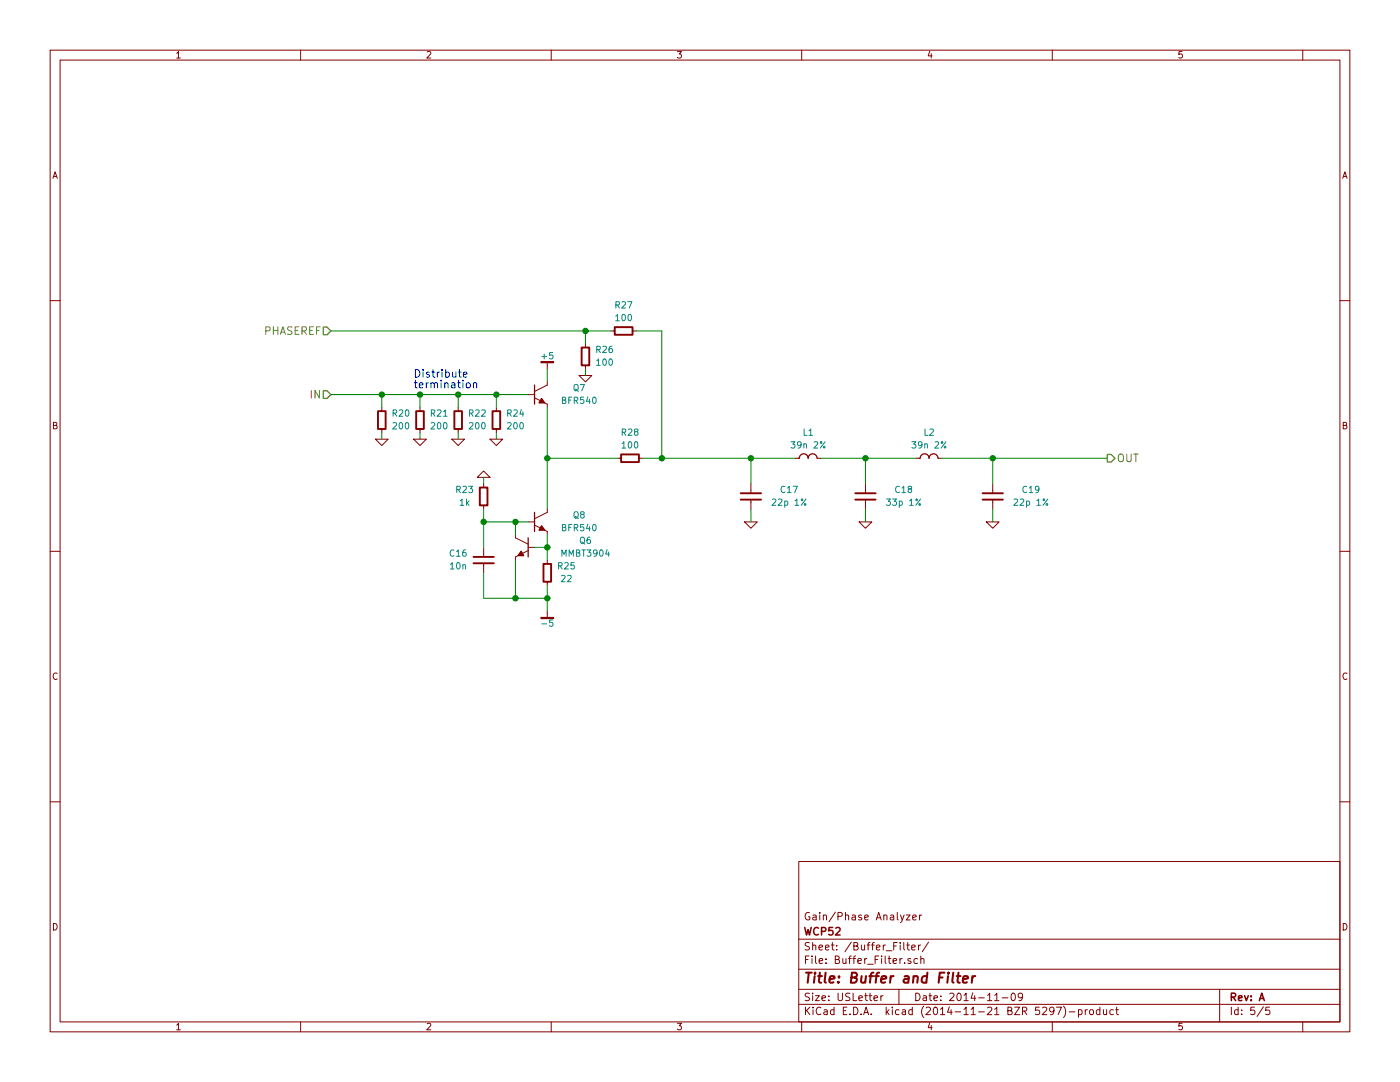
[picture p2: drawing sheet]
EESchema Schematic File Version 2
LIBS:1N
LIBS:1N-SMD
LIBS:2N
LIBS:2N-SMD
LIBS:4000
LIBS:7400
LIBS:ad
LIBS:altera
LIBS:atmel
LIBS:capacitors
LIBS:conn
LIBS:diodesinc
LIBS:display
LIBS:electromech
LIBS:fairchild_ic
LIBS:fairchild_semi
LIBS:ftdi
LIBS:ic_template
LIBS:inductors
LIBS:infineon
LIBS:intersil
LIBS:irf
LIBS:ixys
LIBS:lattice
LIBS:ltc
LIBS:maxim
LIBS:mechanical
LIBS:microchip
LIBS:nxp_ic
LIBS:nxp_semi
LIBS:onsemi
LIBS:passive
LIBS:power
LIBS:resistors
LIBS:russian-nixies
LIBS:semi
LIBS:silabs
LIBS:skyworks
LIBS:st_ic
LIBS:st_semi
LIBS:supertex
LIBS:symbol
LIBS:texas
LIBS:vishay_semi
LIBS:wcp52-input-cache
EELAYER 25 0
EELAYER END
$Descr USLetter 11000 8500
encoding utf-8
Sheet 5 5
Title "Buffer and Filter"
Date "2014-11-09"
Rev "A"
Comp "WCP52"
Comment1 "Gain/Phase Analyzer"
Comment2 ""
Comment3 ""
Comment4 ""
$EndDescr
Text HLabel 2600 3100 0    60   Input ~ 0
IN
Wire Wire Line
	2600 3100 4150 3100
$Comp
L BFR540 Q7
U 1 1
P 4250 3100
F 0 "Q7" H 4550 3150 50  0000 C CNN
F 1 "BFR540" H 4550 3050 50  0000 C CNN
F 2 "IPC-semi-nominal:SOT-23" H 4250 3100 60  0001 C CNN
F 3 "" H 4250 3100 60  0000 C CNN
	1    4250 3100
	1    0    0    -1  
$EndComp
$Comp
L +5 #PWR074
U 1 1
P 4300 2900
F 0 "#PWR074" H 4300 2950 30  0001 C CNN
F 1 "+5" H 4300 3000 50  0000 C CNN
F 2 "" H 4300 2900 60  0000 C CNN
F 3 "" H 4300 2900 60  0000 C CNN
	1    4300 2900
	1    0    0    -1  
$EndComp
Wire Wire Line
	4300 2900 4300 3000
$Comp
L BFR540 Q8
U 1 1
P 4250 4100
F 0 "Q8" H 4550 4150 50  0000 C CNN
F 1 "BFR540" H 4550 4050 50  0000 C CNN
F 2 "IPC-semi-nominal:SOT-23" H 4250 4100 60  0001 C CNN
F 3 "" H 4250 4100 60  0000 C CNN
	1    4250 4100
	1    0    0    -1  
$EndComp
$Comp
L R-0402 R25
U 1 1
P 4300 4500
F 0 "R25" H 4450 4550 50  0000 C CNN
F 1 "22" H 4450 4450 50  0000 C CNN
F 2 "IPC7351-Nominal:RESC1005X40" H 4300 4550 60  0001 C CNN
F 3 "" H 4300 4550 60  0000 C CNN
	1    4300 4500
	1    0    0    -1  
$EndComp
Wire Wire Line
	4300 4200 4300 4400
$Comp
L MMBT3904 Q6
U 1 1
P 4100 4300
F 0 "Q6" H 3600 4350 50  0000 C CNN
F 1 "MMBT3904" H 3600 4250 50  0000 C CNN
F 2 "IPC-semi-nominal:SOT-23" H 4100 4300 60  0001 C CNN
F 3 "" H 4100 4300 60  0000 C CNN
	1    4100 4300
	-1   0    0    -1  
$EndComp
Wire Wire Line
	4200 4300 4300 4300
Connection ~ 4300 4300
Wire Wire Line
	4050 4200 4050 4100
Wire Wire Line
	3800 4100 4150 4100
Wire Wire Line
	4050 4400 4050 4700
Wire Wire Line
	3800 4700 4300 4700
Wire Wire Line
	4300 4600 4300 4800
$Comp
L C-0402 C16
U 1 1
P 3800 4400
F 0 "C16" H 4000 4450 50  0000 C CNN
F 1 "10n" H 4000 4350 50  0000 C CNN
F 2 "IPC7351-Nominal:CAPC1005X55" H 3790 4375 60  0001 C CNN
F 3 "" H 3790 4375 60  0000 C CNN
	1    3800 4400
	-1   0    0    -1  
$EndComp
Wire Wire Line
	3800 4000 3800 4300
Connection ~ 4050 4100
Wire Wire Line
	3800 4500 3800 4700
Connection ~ 4050 4700
Wire Wire Line
	4300 3200 4300 4000
$Comp
L R-0402 R23
U 1 1
P 3800 3900
F 0 "R23" H 3950 3950 50  0000 C CNN
F 1 "1k" H 3950 3850 50  0000 C CNN
F 2 "IPC7351-Nominal:RESC1005X40" H 3800 3950 60  0001 C CNN
F 3 "" H 3800 3950 60  0000 C CNN
	1    3800 3900
	-1   0    0    -1  
$EndComp
Connection ~ 3800 4100
$Comp
L GND #PWR075
U 1 1
P 3800 3750
F 0 "#PWR075" H 3800 3750 30  0001 C CNN
F 1 "GND" H 3800 3680 30  0001 C CNN
F 2 "" H 3800 3750 60  0000 C CNN
F 3 "" H 3800 3750 60  0000 C CNN
	1    3800 3750
	-1   0    0    1   
$EndComp
Wire Wire Line
	3800 3750 3800 3800
$Comp
L R-0402 R24
U 1 1
P 3900 3300
F 0 "R24" H 4050 3350 50  0000 C CNN
F 1 "200" H 4050 3250 50  0000 C CNN
F 2 "IPC7351-Nominal:RESC1005X40" H 3900 3350 60  0001 C CNN
F 3 "" H 3900 3350 60  0000 C CNN
	1    3900 3300
	1    0    0    -1  
$EndComp
$Comp
L R-0402 R22
U 1 1
P 3600 3300
F 0 "R22" H 3750 3350 50  0000 C CNN
F 1 "200" H 3750 3250 50  0000 C CNN
F 2 "IPC7351-Nominal:RESC1005X40" H 3600 3350 60  0001 C CNN
F 3 "" H 3600 3350 60  0000 C CNN
	1    3600 3300
	1    0    0    -1  
$EndComp
$Comp
L R-0402 R21
U 1 1
P 3300 3300
F 0 "R21" H 3450 3350 50  0000 C CNN
F 1 "200" H 3450 3250 50  0000 C CNN
F 2 "IPC7351-Nominal:RESC1005X40" H 3300 3350 60  0001 C CNN
F 3 "" H 3300 3350 60  0000 C CNN
	1    3300 3300
	1    0    0    -1  
$EndComp
$Comp
L R-0402 R20
U 1 1
P 3000 3300
F 0 "R20" H 3150 3350 50  0000 C CNN
F 1 "200" H 3150 3250 50  0000 C CNN
F 2 "IPC7351-Nominal:RESC1005X40" H 3000 3350 60  0001 C CNN
F 3 "" H 3000 3350 60  0000 C CNN
	1    3000 3300
	1    0    0    -1  
$EndComp
Wire Wire Line
	3000 3200 3000 3100
Connection ~ 3000 3100
Wire Wire Line
	3300 3200 3300 3100
Connection ~ 3300 3100
Wire Wire Line
	3600 3100 3600 3200
Connection ~ 3600 3100
Wire Wire Line
	3900 3200 3900 3100
Connection ~ 3900 3100
$Comp
L GND #PWR076
U 1 1
P 3900 3450
F 0 "#PWR076" H 3900 3450 30  0001 C CNN
F 1 "GND" H 3900 3380 30  0001 C CNN
F 2 "" H 3900 3450 60  0000 C CNN
F 3 "" H 3900 3450 60  0000 C CNN
	1    3900 3450
	1    0    0    -1  
$EndComp
Wire Wire Line
	3900 3450 3900 3400
$Comp
L GND #PWR077
U 1 1
P 3600 3450
F 0 "#PWR077" H 3600 3450 30  0001 C CNN
F 1 "GND" H 3600 3380 30  0001 C CNN
F 2 "" H 3600 3450 60  0000 C CNN
F 3 "" H 3600 3450 60  0000 C CNN
	1    3600 3450
	1    0    0    -1  
$EndComp
Wire Wire Line
	3600 3450 3600 3400
$Comp
L GND #PWR078
U 1 1
P 3300 3450
F 0 "#PWR078" H 3300 3450 30  0001 C CNN
F 1 "GND" H 3300 3380 30  0001 C CNN
F 2 "" H 3300 3450 60  0000 C CNN
F 3 "" H 3300 3450 60  0000 C CNN
	1    3300 3450
	1    0    0    -1  
$EndComp
Wire Wire Line
	3300 3450 3300 3400
$Comp
L GND #PWR079
U 1 1
P 3000 3450
F 0 "#PWR079" H 3000 3450 30  0001 C CNN
F 1 "GND" H 3000 3380 30  0001 C CNN
F 2 "" H 3000 3450 60  0000 C CNN
F 3 "" H 3000 3450 60  0000 C CNN
	1    3000 3450
	1    0    0    -1  
$EndComp
Wire Wire Line
	3000 3450 3000 3400
Text Notes 3250 3050 0    60   ~ 0
Distribute\ntermination
$Comp
L -5 #PWR080
U 1 1
P 4300 4800
F 0 "#PWR080" H 4300 4750 30  0001 C CNN
F 1 "-5" H 4300 4700 50  0000 C CNN
F 2 "" H 4300 4800 60  0000 C CNN
F 3 "" H 4300 4800 60  0000 C CNN
	1    4300 4800
	1    0    0    -1  
$EndComp
Connection ~ 4300 4700
$Comp
L R-0402 R28
U 1 1
P 4950 3600
F 0 "R28" V 4750 3600 50  0000 C CNN
F 1 "100" V 4850 3600 50  0000 C CNN
F 2 "IPC7351-Nominal:RESC1005X40" H 4950 3650 60  0001 C CNN
F 3 "" H 4950 3650 60  0000 C CNN
	1    4950 3600
	0    1    1    0   
$EndComp
Wire Wire Line
	4850 3600 4300 3600
Connection ~ 4300 3600
$Comp
L R-0402 R27
U 1 1
P 4900 2600
F 0 "R27" V 4700 2600 50  0000 C CNN
F 1 "100" V 4800 2600 50  0000 C CNN
F 2 "IPC7351-Nominal:RESC1005X40" H 4900 2650 60  0001 C CNN
F 3 "" H 4900 2650 60  0000 C CNN
	1    4900 2600
	0    1    1    0   
$EndComp
Wire Wire Line
	2600 2600 4800 2600
Text HLabel 2600 2600 0    60   Input ~ 0
PHASEREF
Wire Wire Line
	5000 2600 5200 2600
Wire Wire Line
	5200 2600 5200 3600
Wire Wire Line
	5050 3600 6250 3600
$Comp
L R-0402 R26
U 1 1
P 4600 2800
F 0 "R26" H 4750 2850 50  0000 C CNN
F 1 "100" H 4750 2750 50  0000 C CNN
F 2 "IPC7351-Nominal:RESC1005X40" H 4600 2850 60  0001 C CNN
F 3 "" H 4600 2850 60  0000 C CNN
	1    4600 2800
	1    0    0    -1  
$EndComp
Wire Wire Line
	4600 2700 4600 2600
Connection ~ 4600 2600
$Comp
L GND #PWR081
U 1 1
P 4600 2950
F 0 "#PWR081" H 4600 2950 30  0001 C CNN
F 1 "GND" H 4600 2880 30  0001 C CNN
F 2 "" H 4600 2950 60  0000 C CNN
F 3 "" H 4600 2950 60  0000 C CNN
	1    4600 2950
	1    0    0    -1  
$EndComp
Wire Wire Line
	4600 2950 4600 2900
Wire Wire Line
	5900 3600 5900 3800
Connection ~ 5200 3600
$Comp
L C-0603 C17
U 1 1
P 5900 3900
F 0 "C17" H 6200 3950 50  0000 C CNN
F 1 "22p 1%" H 6200 3850 50  0000 C CNN
F 2 "IPC7351-Nominal:CAPC1608X55" H 5890 3875 60  0001 C CNN
F 3 "" H 5890 3875 60  0000 C CNN
F 4 "C1608C0G1H220F080AA" H 5900 3900 60  0001 C CNN "PN"
F 5 "Value" H 5900 3900 60  0001 C CNN "Manuf"
	1    5900 3900
	1    0    0    -1  
$EndComp
$Comp
L GND #PWR082
U 1 1
P 5900 4100
F 0 "#PWR082" H 5900 4100 30  0001 C CNN
F 1 "GND" H 5900 4030 30  0001 C CNN
F 2 "" H 5900 4100 60  0000 C CNN
F 3 "" H 5900 4100 60  0000 C CNN
	1    5900 4100
	1    0    0    -1  
$EndComp
Wire Wire Line
	5900 4100 5900 4000
$Comp
L L L1
U 1 1
P 6350 3600
F 0 "L1" V 6150 3600 50  0000 C CNN
F 1 "39n 2%" V 6250 3600 50  0000 C CNN
F 2 "IPC7351-Nominal:INDC1005X60" H 6350 3650 60  0001 C CNN
F 3 "" H 6350 3650 60  0000 C CNN
F 4 "ELJ-RF39NGFB" H 6350 3600 60  0001 C CNN "PN"
F 5 "Value" H 6350 3600 60  0001 C CNN "Manuf"
	1    6350 3600
	0    1    1    0   
$EndComp
Connection ~ 5900 3600
$Comp
L C-0603 C18
U 1 1
P 6800 3900
F 0 "C18" H 7100 3950 50  0000 C CNN
F 1 "33p 1%" H 7100 3850 50  0000 C CNN
F 2 "IPC7351-Nominal:CAPC1608X55" H 6790 3875 60  0001 C CNN
F 3 "" H 6790 3875 60  0000 C CNN
F 4 "C1608C0G1H330F080AA" H 6800 3900 60  0001 C CNN "PN"
F 5 "Value" H 6800 3900 60  0001 C CNN "Manuf"
	1    6800 3900
	1    0    0    -1  
$EndComp
Wire Wire Line
	6800 3800 6800 3600
Wire Wire Line
	6450 3600 7200 3600
$Comp
L GND #PWR083
U 1 1
P 6800 4100
F 0 "#PWR083" H 6800 4100 30  0001 C CNN
F 1 "GND" H 6800 4030 30  0001 C CNN
F 2 "" H 6800 4100 60  0000 C CNN
F 3 "" H 6800 4100 60  0000 C CNN
	1    6800 4100
	1    0    0    -1  
$EndComp
Wire Wire Line
	6800 4100 6800 4000
$Comp
L L L2
U 1 1
P 7300 3600
F 0 "L2" V 7100 3600 50  0000 C CNN
F 1 "39n 2%" V 7200 3600 50  0000 C CNN
F 2 "IPC7351-Nominal:INDC1005X60" H 7300 3650 60  0001 C CNN
F 3 "" H 7300 3650 60  0000 C CNN
F 4 "ELJ-RF39NGFB" H 7300 3600 60  0001 C CNN "PN"
F 5 "Value" H 7300 3600 60  0001 C CNN "Manuf"
	1    7300 3600
	0    1    1    0   
$EndComp
Connection ~ 6800 3600
$Comp
L C-0603 C19
U 1 1
P 7800 3900
F 0 "C19" H 8100 3950 50  0000 C CNN
F 1 "22p 1%" H 8100 3850 50  0000 C CNN
F 2 "IPC7351-Nominal:CAPC1608X55" H 7790 3875 60  0001 C CNN
F 3 "" H 7790 3875 60  0000 C CNN
F 4 "C1608C0G1H220F080AA" H 7800 3900 60  0001 C CNN "PN"
F 5 "Value" H 7800 3900 60  0001 C CNN "Manuf"
	1    7800 3900
	1    0    0    -1  
$EndComp
Wire Wire Line
	7400 3600 8700 3600
Wire Wire Line
	7800 3600 7800 3800
$Comp
L GND #PWR084
U 1 1
P 7800 4100
F 0 "#PWR084" H 7800 4100 30  0001 C CNN
F 1 "GND" H 7800 4030 30  0001 C CNN
F 2 "" H 7800 4100 60  0000 C CNN
F 3 "" H 7800 4100 60  0000 C CNN
	1    7800 4100
	1    0    0    -1  
$EndComp
Wire Wire Line
	7800 4100 7800 4000
Text HLabel 8700 3600 2    60   Output ~ 0
OUT
Connection ~ 7800 3600
$EndSCHEMATC
